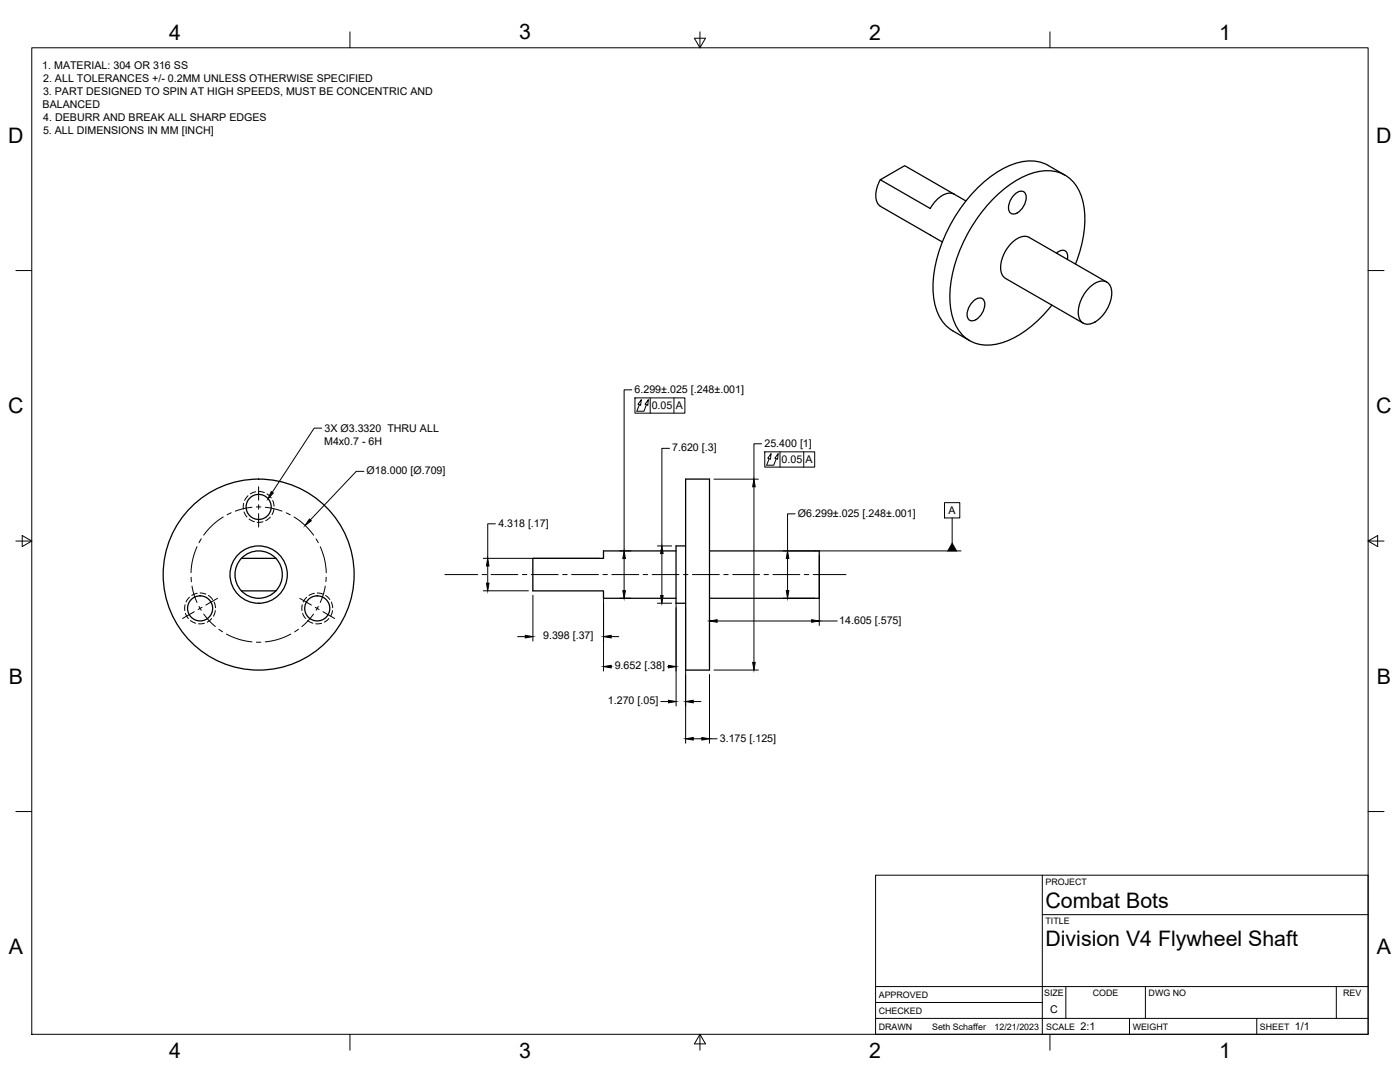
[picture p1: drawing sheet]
<svg xmlns="http://www.w3.org/2000/svg" width="559mm" height="432mm" viewBox="0 0 559 432" stroke-linecap="round" stroke-linejoin="round" font-family="sans-serif">
<!-- layer: Visible -->
<g fill="none" stroke="#000" stroke-width=".51">
<path d="M351.4 71.7a9.3 9.3 0 0 0-.6 10.1l25.3 14.8M380.7 77.4l-19.6-11.3-9.7 5.6 19.9 11.5a10.2 10.2 0 0 1 8.4-6.1l1.2 .4 4.7 2.7M404.8 77.7l.6-.5a2.39 2.39 0 0 1 3.2-.7 2.39 2.39 0 0 1 1 3.1 7 7 0 0 1-4.9 5.8 2.3 2.3 0 0 1-2.1-3.3l.8-2.3zM418.4 66l6.7 3.9M418.4 66a18 18 0 0 0-17.2 .9 57.9 57.9 0 0 0-26.5 33.6 35.3 35.3 0 0 0 .1 25.5 14.3 14.3 0 0 0 5.5 6.1l6.8 3.9M421.7 101a2.42 2.42 0 0 1 2.3-1.2 2.42 2.42 0 0 1 2 1.6v2.1M429.3 105.4a41.5 41.5 0 0 0 2.6-26.3 14.4 14.4 0 0 0-19.4-10.1 47.1 47.1 0 0 0-24.1 20.6 53.5 53.5 0 0 0-9.1 32.1 17 17 0 0 0 9.5 15.1 20 20 0 0 0 16.8-2.5 49.1 49.1 0 0 0 14.2-12.5M434.5 115.1a6.8 6.8 0 0 1 6.9-2.7 5.6 5.6 0 0 1 2.1 6.7 13.6 13.6 0 0 1-8.4 10.2 3.9 3.9 0 0 1-4.7-4.7 14.7 14.7 0 0 1 4.1-9.5zM441.8 112.6l-31-17.9a6.2 6.2 0 0 0-7 2.3 13.2 13.2 0 0 0-4 12.2l1.6 1.9 31 17.9M388.3 120.4l.6-.6a2.39 2.39 0 0 1 3.1-.7 2.39 2.39 0 0 1 1 3.1 7 7 0 0 1-4.8 5.8 2.3 2.3 0 0 1-2.1-3.3l.7-2.3zM273.7 191.2h9.5v76.2h-9.5zM269.8 219.9h-28.9v2.9h-28.2v13h28.2v3h28.9"/>
<path d="M273.7 217.9h-3.9v22.8h3.9M283.2 219.9h43.8v18.9h-43.8M96.4 235.8h13.7M96.4 222.8h13.7M96.4 222.8a9.5 9.5 0 0 1 13.7 0M96.4 222.8a9.5 9.5 0 0 0 0 13M110.1 235.8a9.5 9.5 0 0 1-13.7 0M110.1 222.8a9.5 9.5 0 0 1 0 13"/>
<circle cx="103.2" cy="202.3" r="5"/>
<circle cx="103.2" cy="229.3" r="38.1"/>
<circle cx="103.2" cy="229.3" r="11.4"/>
<circle cx="79.9" cy="242.8" r="5"/>
<circle cx="126.6" cy="242.8" r="5"/>
</g>
<!-- layer: Hidden -->
<g fill="none" stroke="#000" stroke-width=".4">
<path d="M99 197.8l-1.4 1.9M102.1 196.3l-2.2 .8M103.2 196.1l2.3 .5M106.6 197.1l1.7 1.6M108.8 199.7l.6 2.3M97.3 200.8l-.2 2.4M97.4 204.3l1.2 2M99.4 207.1l2.1 1.1M105 208.2l-2.4 .2M107.9 206.3l-1.8 1.5M109.3 203.2l-.7 2.2M75.6 238.3l-1.3 1.9"/>
<path d="M78.7 236.8l-2.2 .8M79.9 236.6l2.2 .5M83.2 237.6l1.7 1.6M122.4 238.3l-1.4 1.9M125.5 236.8l-2.2 .8M126.6 236.6l2.3 .5M130 237.6l1.7 1.6M73.9 241.3l-.1 2.4M74 244.8l1.2 2M76 247.7l2.1 1M81.6 248.7l-2.4 .2M84.5 246.8l-1.8 1.5"/>
<path d="M85.4 240.3l.6 2.2M85.9 243.7l-.7 2.2M120.6 241.3l-.1 2.4M120.8 244.8l1.2 2M122.8 247.7l2.1 1M128.4 248.7l-2.4 .2M131.3 246.8l-1.9 1.5M132.2 240.3l.6 2.2M132.7 243.7l-.7 2.2"/>
</g>
<!-- layer: Border -->
<g fill="none" stroke="#000" stroke-width=".4">
<path d="M12.7 19.1h533.4v393.7h-533.4zM139.7 12.7v6.4M277.2 15.3h4.4l-2.2 3.8zM279.4 12.7v6.4M419.1 12.7v6.4M6.3 108h6.4M546.1 108h6.3M6.3 215.9h6.4M8.9 213.7l3.8 2.2-3.8 2.2zM546.1 215.9l3.8 2.2v-4.4l-3.8 2.2h6.3M6.3 323.9h6.4M546.1 323.9h6.3"/>
<path d="M139.7 412.8v6.3M279.4 412.8l2.2 3.8h-4.4zM279.4 412.8v6.3M419.1 412.8v6.3"/>
</g>
<!-- layer: Titleblock -->
<path d="M349.5 349.3h196.6v63.5h-196.6zM416 349.3v63.5M416 365h130.1M349.5 393.7h196.6M425.4 393.7v12.7M457.2 393.7v12.7M533.4 393.7v12.7M349.5 406.4h196.6M349.5 400.1h66.5M450.8 406.4v6.4M501.6 406.4v6.4" fill="none" stroke="#000" stroke-width=".4"/>
<!-- layer: FD_Dimensions -->
<g fill="none" stroke="#000" stroke-width=".4">
<path d="M252.2 155.6h-3.1v64.3M267.2 178.9h-3v39M304 177.1h-3.1v14.1M145.2 188.1h-3l-18.3 19.4M285 191.2h17.7M300.9 194.3v70.1M197.7 209h-3v13.8M247.3 219.9h4.5M262.4 217.9h5.7M312.6 219.9h12.6M317.4 205.1h-3.1v14.8M192.9 222.8h46.2"/>
<path d="M192.9 235.8h18M194.7 225.9v6.8M212.7 237.6v18.2M240.9 237.6v30.2M247.3 238.8h4.5M249.1 222.9v12.8M264.2 220.9v16.8M312.6 238.8h12.6M314.3 222.9v12.8M327 221.6v28M206.6 254.1h3.1M243.9 254.1h3.1"/>
<path d="M262.4 240.7h5.7M269.9 240.5v41.2M273.7 242.5v54.1M283.2 246v19.6M286.2 247.8h37.8M327 247.8h7.2M243.9 266h.4M263.8 280h3M266.5 266h.3M276.7 280h3.1M283.2 269.2v27.4M285 267.4h17.7"/>
<path d="M276.7 294.8h3.4M283.2 294.8h3"/>
</g>
<g fill="#000" stroke="#000" stroke-width=".4">
<path d="M300.9 191.2l.5 3.1h-1zM123.5 207.1l.7 .7-2.4 1.9zM194.2 232.7h1l-.5 3.1zM194.7 222.8l.5 3.1h-1zM248.6 235.7h1l-.5 3.1zM249.1 219.9l.5 3h-1zM263.7 237.7h1l-.5 3zM264.2 217.9l.5 3h-1zM313.8 235.7h1.1l-.6 3.1zM314.3 219.9l.6 3h-1.1zM209.7 253.6l3 .5-3 .5zM240.9 254.1l3-.5v1z"/>
<path d="M283.2 247.8l3-.5v1zM324 247.3l3 .5-3 .5zM240.9 266l3-.5v1zM266.8 279.5l3.1 .5-3.1 .5zM266.8 265.5l3.1 .5-3.1 .5zM273.7 280l3-.5v1zM300.4 264.4h1l-.5 3zM273.7 294.8l3-.5v1zM280.1 294.3l3.1 .5-3.1 .5z"/>
</g>
<!-- layer: Smart Centers -->
<g fill="none" stroke="#000" stroke-width=".4">
<path d="M103.2 194.3v5.3M78.6 218.2a27.3 27.3 0 0 0-2.4 10.4M80.3 215.1l-.9 1.5M89.1 206.3a27.2 27.2 0 0 0-7.8 7.3M92.3 204.6l-1.6 .8M100.6 202.4l-3 .5-3.7 1.1M102.3 202.3h1.8M103.2 201.4v1.8M103.2 205v5.4M105.9 202.4l3 .5 3.7 1.1M114.2 204.7l1.6 .7M117.4 206.3a26.1 26.1 0 0 1 7.8 7.3"/>
<path d="M126.2 215.1l.8 1.5M127.8 218.2a26 26 0 0 1 2.4 10.4M76.3 230.4l.1 1.7M76.6 233.9l.9 3.7 1.1 2.8M86.8 238.8l-4.6 2.7M119.7 238.8l4.6 2.7M129.8 233.9l-.9 3.7-1.1 2.8M130.2 230.4l-.1 1.7M177.5 229.3h13.1M192.4 229.3h1.8M196 229.3h10.7M208.5 229.3h1.8"/>
<path d="M212.1 229.3h10.7M224.6 229.3h1.8M228.2 229.3h10.7M240.7 229.3h1.7M244.2 229.3h10.8M256.7 229.3h1.8M260.3 229.3h10.7M272.8 229.3h1.8M276.4 229.3h10.7M288.9 229.3h1.8M292.4 229.3h10.8M304.9 229.3h1.8"/>
<path d="M308.5 229.3h10.7M321 229.3h1.8M324.6 229.3h13.1M77.5 244.1l-4.6 2.7M79.4 242l.9 1.6M80.6 242.4l-1.5 .8M81.3 245.1l1.9 2.3 2.8 2.6M87.4 251.1l1.4 1M90.4 253a26.2 26.2 0 0 0 10.2 3.2M102.3 256.3h1.8M116.1 253a26.2 26.2 0 0 1-10.2 3.2M119.1 251.1l-1.5 1.1"/>
<path d="M125.2 245.1l-1.9 2.3-2.8 2.6M125.8 242.4l1.6 .8M127.1 242l-.9 1.6M128.9 244.1l4.7 2.7"/>
</g>
<g fill="none" stroke="#000" stroke-width=".4">
<path d="M253.4 158.8h20v6.1h-20zM255.9 159.6l-.2 2.2-1.1-.5zM258.8 159.6l-.2 2.2-1.1-.5zM259.5 158.8v6.1M269 158.8v6.1M255.2 161.5l-1 2.6h2.8l1-2.6M305.2 180.3h20v6.1h-20zM307 183.1l-1 2.6h2.8l1-2.6M307.7 181.1l-.2 2.2-1-.4zM310.6 181.1l-.2 2.2-1.1-.4zM311.3 180.3v6.1M320.8 180.3v6.1"/>
<path d="M325.2 219.9h58.4M377 200.6h6.1v6.1h-6.1zM380 206.7v10.1"/>
</g>
<path d="M380 216.8l1.8 3.1h-3.5z" fill="#000" stroke="#000" stroke-width=".4"/>
<!-- layer: Hole Notes -->
<path d="M108.2 196.2l.9 .5-2.1 2.3z" fill="#000" stroke="#000" stroke-width=".4"/>
<path d="M128.4 170.9h-3l-16.7 25.6" fill="none" stroke="#000" stroke-width=".4"/>
<g font-size="8.5">
<text x="67.5" y="15.8">4</text>
<text x="207.2" y="15.7">3</text>
<text x="346.9" y="15.8">2</text>
<text x="486.6" y="15.8">1</text>
<text x="3.3" y="57">D</text>
<text x="549.3" y="57">D</text>
<text x="3.3" y="165">C</text>
<text x="549.3" y="165">C</text>
<text x="3.5" y="272.9">B</text>
<text x="549.6" y="272.9">B</text>
<text x="417.3" y="362.5">Combat Bots</text>
<text x="417.3" y="377.5">Division V4 Flywheel Shaft</text>
<text x="3.5" y="380.9">A</text>
<text x="549.6" y="380.9">A</text>
<text x="67.5" y="422.2">4</text>
<text x="207.2" y="422.1">3</text>
<text x="346.9" y="422.2">2</text>
<text x="486.6" y="422.2">1</text>
</g>
<g font-size="4.3">
<text x="16.9" y="27.6">1. MATERIAL: 304 OR 316 SS</text>
<text x="17.2" y="32.8">2. ALL TOLERANCES +/- 0.2MM UNLESS OTHERWISE SPECIFIED</text>
<text x="17.2" y="37.9">3. PART DESIGNED TO SPIN AT HIGH SPEEDS, MUST BE CONCENTRIC AND</text>
<text x="17" y="43">BALANCED</text>
<text x="17.2" y="53.3">5. ALL DIMENSIONS IN MM [INCH]</text>
<text x="17.3" y="48.2">4. DEBURR AND BREAK ALL SHARP EDGES</text>
<text x="253.3" y="156.7">6.299±.025 [.248±.001]</text>
<text x="260.1" y="163.3">0.05</text>
<text x="269.8" y="163.4">A</text>
<text x="129.5" y="172.5">3X Ø3.3320 THRU ALL</text>
<text x="129.4" y="177.6">M4x0.7 - 6H</text>
<text x="305.1" y="178.2">25.400 [1]</text>
<text x="268.3" y="180">7.620 [.3]</text>
<text x="311.9" y="184.9">0.05</text>
<text x="321.6" y="184.9">A</text>
<text x="146.3" y="189.2">Ø18.000 [Ø.709]</text>
<text x="318.5" y="206.2">Ø6.299±.025 [.248±.001]</text>
<text x="378.6" y="205.2">A</text>
<text x="198.9" y="210.1">4.318 [.17]</text>
<text x="335" y="248.9">14.605 [.575]</text>
<text x="216.8" y="255.2">9.398 [.37]</text>
<text x="245.4" y="267.1">9.652 [.38]</text>
<text x="242.6" y="281.1">1.270 [.05]</text>
<text x="287.3" y="295.9">3.175 [.125]</text>
<text x="419.2" y="404.2">C</text>
<text x="431.3" y="411.1">2:1</text>
<text x="516.9" y="411.1">1/1</text>
</g>
<g font-size="3.5">
<text x="417.3" y="353.1">PROJECT</text>
<text x="417.3" y="368.8">TITLE</text>
<text x="350.8" y="398.2">APPROVED</text>
<text x="416.8" y="397.5">SIZE</text>
<text x="436.2" y="397.5">CODE</text>
<text x="458.4" y="397.5">DWG NO</text>
<text x="536.1" y="397.5">REV</text>
<text x="350.8" y="404.5">CHECKED</text>
<text x="350.8" y="410.9">DRAWN</text>
<text x="372" y="410.9">Seth Schaffer</text>
<text x="397" y="410.9">12/21/2023</text>
<text x="417.5" y="410.9">SCALE</text>
<text x="452.1" y="410.9">WEIGHT</text>
<text x="502.9" y="410.9">SHEET</text>
</g>
</svg>
